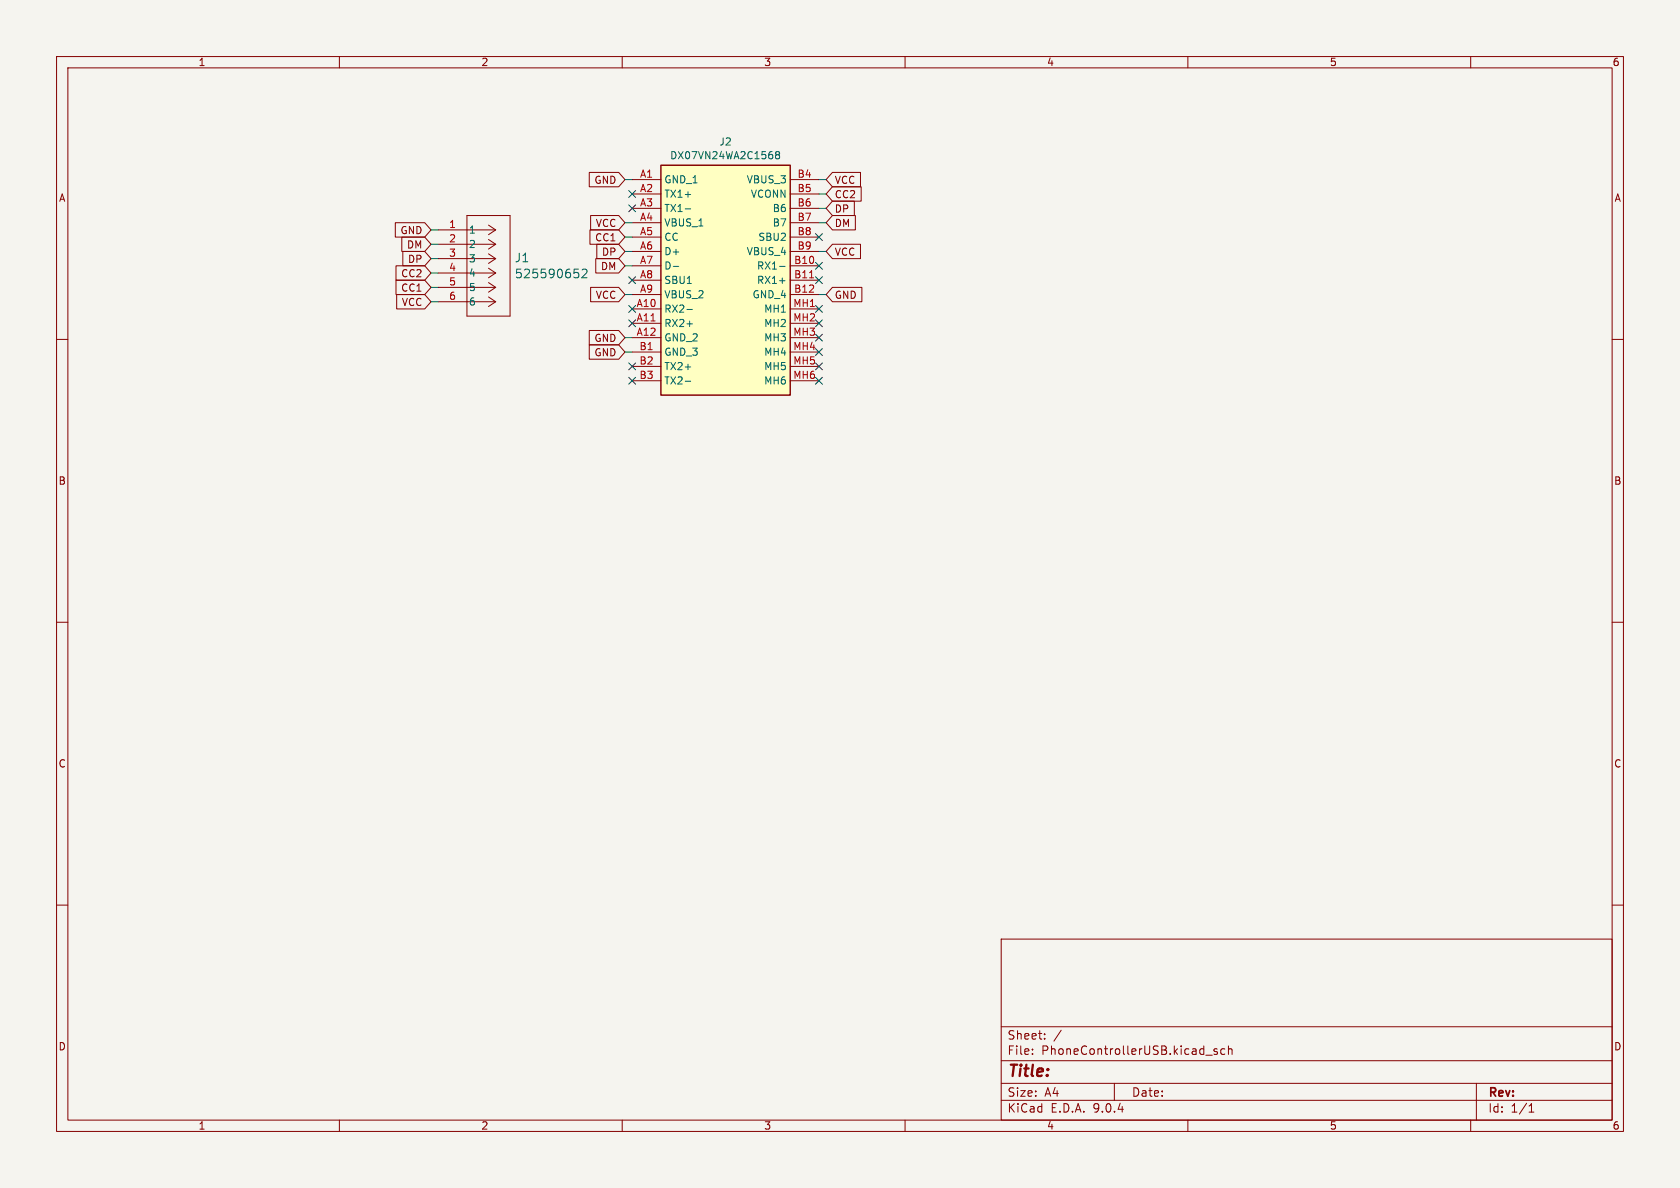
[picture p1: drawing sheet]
(kicad_sch
 (version 20250114)
 (generator "eeschema")
 (generator_version "9.0")
 (paper "A4")
 (lib_symbols
  (symbol "52559-0652:525590652"
   (pin_names
    (offset 0.254)) (exclude_from_sim no) (in_bom yes) (on_board yes)
   (property "Reference" "J" (at 8.89 6.35 0) (effects (font (size 1.524 1.524))))
   (property "Value" "525590652" (at 0 0 0) (effects (font (size 1.524 1.524))))
   (property "Footprint" "CON_525590652_MOL" (at 0 0 0) (effects (font (size 1.27 1.27)
    (italic yes)) (hide yes)))
   (property "Datasheet" "https://www.molex.com/en-us/products/part-detail-pdf/525590652?display=pdf" (at 0 0 0) (effects (font (size 1.27 1.27)
    (italic yes)) (hide yes)))
   (property "Description" "" (at 0 0 0) (effects (font (size 1.27 1.27)) (hide yes)))
   (property "ki_locked" "" (at 0 0 0) (effects (font (size 1.27 1.27))))
   (symbol "525590652_1_1"
    (polyline (pts (xy 5.08 2.54) (xy 5.08 -15.24)) (stroke (width 0.127) (type default)) (fill (type none)))
    (polyline (pts (xy 5.08 -15.24) (xy 12.7 -15.24)) (stroke (width 0.127) (type default)) (fill (type none)))
    (polyline (pts (xy 10.16 0) (xy 5.08 0)) (stroke (width 0.127) (type default)) (fill (type none)))
    (polyline (pts (xy 10.16 0) (xy 8.89 0.8467)) (stroke (width 0.127) (type default)) (fill (type none)))
    (polyline (pts (xy 10.16 0) (xy 8.89 -0.8467)) (stroke (width 0.127) (type default)) (fill (type none)))
    (polyline (pts (xy 10.16 -2.54) (xy 5.08 -2.54)) (stroke (width 0.127) (type default)) (fill (type none)))
    (polyline (pts (xy 10.16 -2.54) (xy 8.89 -1.6933)) (stroke (width 0.127) (type default)) (fill (type none)))
    (polyline (pts (xy 10.16 -2.54) (xy 8.89 -3.3867)) (stroke (width 0.127) (type default)) (fill (type none)))
    (polyline (pts (xy 10.16 -5.08) (xy 5.08 -5.08)) (stroke (width 0.127) (type default)) (fill (type none)))
    (polyline (pts (xy 10.16 -5.08) (xy 8.89 -4.2333)) (stroke (width 0.127) (type default)) (fill (type none)))
    (polyline (pts (xy 10.16 -5.08) (xy 8.89 -5.9267)) (stroke (width 0.127) (type default)) (fill (type none)))
    (polyline (pts (xy 10.16 -7.62) (xy 5.08 -7.62)) (stroke (width 0.127) (type default)) (fill (type none)))
    (polyline (pts (xy 10.16 -7.62) (xy 8.89 -6.7733)) (stroke (width 0.127) (type default)) (fill (type none)))
    (polyline (pts (xy 10.16 -7.62) (xy 8.89 -8.4667)) (stroke (width 0.127) (type default)) (fill (type none)))
    (polyline (pts (xy 10.16 -10.16) (xy 5.08 -10.16)) (stroke (width 0.127) (type default)) (fill (type none)))
    (polyline (pts (xy 10.16 -10.16) (xy 8.89 -9.3133)) (stroke (width 0.127) (type default)) (fill (type none)))
    (polyline (pts (xy 10.16 -10.16) (xy 8.89 -11.0067)) (stroke (width 0.127) (type default)) (fill (type none)))
    (polyline (pts (xy 10.16 -12.7) (xy 5.08 -12.7)) (stroke (width 0.127) (type default)) (fill (type none)))
    (polyline (pts (xy 10.16 -12.7) (xy 8.89 -11.8533)) (stroke (width 0.127) (type default)) (fill (type none)))
    (polyline (pts (xy 10.16 -12.7) (xy 8.89 -13.5467)) (stroke (width 0.127) (type default)) (fill (type none)))
    (polyline (pts (xy 12.7 2.54) (xy 5.08 2.54)) (stroke (width 0.127) (type default)) (fill (type none)))
    (polyline (pts (xy 12.7 -15.24) (xy 12.7 2.54)) (stroke (width 0.127) (type default)) (fill (type none)))
    (pin unspecified line (at 0 0 0) (length 5.08) (name "1" (effects (font (size 1.27 1.27)))) (number "1" (effects (font (size 1.27 1.27)))))
    (pin unspecified line (at 0 -2.54 0) (length 5.08) (name "2" (effects (font (size 1.27 1.27)))) (number "2" (effects (font (size 1.27 1.27)))))
    (pin unspecified line (at 0 -5.08 0) (length 5.08) (name "3" (effects (font (size 1.27 1.27)))) (number "3" (effects (font (size 1.27 1.27)))))
    (pin unspecified line (at 0 -7.62 0) (length 5.08) (name "4" (effects (font (size 1.27 1.27)))) (number "4" (effects (font (size 1.27 1.27)))))
    (pin unspecified line (at 0 -10.16 0) (length 5.08) (name "5" (effects (font (size 1.27 1.27)))) (number "5" (effects (font (size 1.27 1.27)))))
    (pin unspecified line (at 0 -12.7 0) (length 5.08) (name "6" (effects (font (size 1.27 1.27)))) (number "6" (effects (font (size 1.27 1.27))))))
   (symbol "525590652_1_2"
    (polyline (pts (xy 5.08 2.54) (xy 5.08 -15.24)) (stroke (width 0.127) (type default)) (fill (type none)))
    (polyline (pts (xy 5.08 -15.24) (xy 12.7 -15.24)) (stroke (width 0.127) (type default)) (fill (type none)))
    (polyline (pts (xy 7.62 0) (xy 5.08 0)) (stroke (width 0.127) (type default)) (fill (type none)))
    (polyline (pts (xy 7.62 0) (xy 8.89 0.8467)) (stroke (width 0.127) (type default)) (fill (type none)))
    (polyline (pts (xy 7.62 0) (xy 8.89 -0.8467)) (stroke (width 0.127) (type default)) (fill (type none)))
    (polyline (pts (xy 7.62 -2.54) (xy 5.08 -2.54)) (stroke (width 0.127) (type default)) (fill (type none)))
    (polyline (pts (xy 7.62 -2.54) (xy 8.89 -1.6933)) (stroke (width 0.127) (type default)) (fill (type none)))
    (polyline (pts (xy 7.62 -2.54) (xy 8.89 -3.3867)) (stroke (width 0.127) (type default)) (fill (type none)))
    (polyline (pts (xy 7.62 -5.08) (xy 5.08 -5.08)) (stroke (width 0.127) (type default)) (fill (type none)))
    (polyline (pts (xy 7.62 -5.08) (xy 8.89 -4.2333)) (stroke (width 0.127) (type default)) (fill (type none)))
    (polyline (pts (xy 7.62 -5.08) (xy 8.89 -5.9267)) (stroke (width 0.127) (type default)) (fill (type none)))
    (polyline (pts (xy 7.62 -7.62) (xy 5.08 -7.62)) (stroke (width 0.127) (type default)) (fill (type none)))
    (polyline (pts (xy 7.62 -7.62) (xy 8.89 -6.7733)) (stroke (width 0.127) (type default)) (fill (type none)))
    (polyline (pts (xy 7.62 -7.62) (xy 8.89 -8.4667)) (stroke (width 0.127) (type default)) (fill (type none)))
    (polyline (pts (xy 7.62 -10.16) (xy 5.08 -10.16)) (stroke (width 0.127) (type default)) (fill (type none)))
    (polyline (pts (xy 7.62 -10.16) (xy 8.89 -9.3133)) (stroke (width 0.127) (type default)) (fill (type none)))
    (polyline (pts (xy 7.62 -10.16) (xy 8.89 -11.0067)) (stroke (width 0.127) (type default)) (fill (type none)))
    (polyline (pts (xy 7.62 -12.7) (xy 5.08 -12.7)) (stroke (width 0.127) (type default)) (fill (type none)))
    (polyline (pts (xy 7.62 -12.7) (xy 8.89 -11.8533)) (stroke (width 0.127) (type default)) (fill (type none)))
    (polyline (pts (xy 7.62 -12.7) (xy 8.89 -13.5467)) (stroke (width 0.127) (type default)) (fill (type none)))
    (polyline (pts (xy 12.7 2.54) (xy 5.08 2.54)) (stroke (width 0.127) (type default)) (fill (type none)))
    (polyline (pts (xy 12.7 -15.24) (xy 12.7 2.54)) (stroke (width 0.127) (type default)) (fill (type none)))
    (pin unspecified line (at 0 0 0) (length 5.08) (name "1" (effects (font (size 1.27 1.27)))) (number "1" (effects (font (size 1.27 1.27)))))
    (pin unspecified line (at 0 -2.54 0) (length 5.08) (name "2" (effects (font (size 1.27 1.27)))) (number "2" (effects (font (size 1.27 1.27)))))
    (pin unspecified line (at 0 -5.08 0) (length 5.08) (name "3" (effects (font (size 1.27 1.27)))) (number "3" (effects (font (size 1.27 1.27)))))
    (pin unspecified line (at 0 -7.62 0) (length 5.08) (name "4" (effects (font (size 1.27 1.27)))) (number "4" (effects (font (size 1.27 1.27)))))
    (pin unspecified line (at 0 -10.16 0) (length 5.08) (name "5" (effects (font (size 1.27 1.27)))) (number "5" (effects (font (size 1.27 1.27)))))
    (pin unspecified line (at 0 -12.7 0) (length 5.08) (name "6" (effects (font (size 1.27 1.27)))) (number "6" (effects (font (size 1.27 1.27))))))
   (embedded_fonts no))
  (symbol "DX07VN24WA2C1568:DX07VN24WA2C1568" (exclude_from_sim no) (in_bom yes) (on_board yes)
   (property "Reference" "J" (at 29.21 7.62 0) (effects (font (size 1.27 1.27)) (justify left top)))
   (property "Value" "DX07VN24WA2C1568" (at 29.21 5.08 0) (effects (font (size 1.27 1.27)) (justify left top)))
   (property "Footprint" "DX07VN24WA2C1568" (at 29.21 -94.92 0) (effects (font (size 1.27 1.27)) (justify left top) (hide yes)))
   (property "Datasheet" "https://www.jae.com/direct/topics/topics_file_download/topics_id=66518&ext_no=06&_lang=en&v=" (at 29.21 -194.92 0) (effects (font (size 1.27 1.27)) (justify left top) (hide yes)))
   (property "Description" "Input/Output Connector, USB Type-C connector, 24 pos., 2-row SMT, Vertical Plug" (at 0 0 0) (effects (font (size 1.27 1.27)) (hide yes)))
   (property "Height" "12.75" (at 29.21 -394.92 0) (effects (font (size 1.27 1.27)) (justify left top) (hide yes)))
   (property "Mouser Part Number" "656-DX07VN24WA2C1568" (at 29.21 -494.92 0) (effects (font (size 1.27 1.27)) (justify left top) (hide yes)))
   (property "Mouser Price/Stock" "https://www.mouser.co.uk/ProductDetail/JAE-Electronics/DX07VN24WA2C1568?qs=byeeYqUIh0MVCCAohATY4A%3D%3D" (at 29.21 -594.92 0) (effects (font (size 1.27 1.27)) (justify left top) (hide yes)))
   (property "Manufacturer_Name" "JAE" (at 29.21 -694.92 0) (effects (font (size 1.27 1.27)) (justify left top) (hide yes)))
   (property "Manufacturer_Part_Number" "DX07VN24WA2C1568" (at 29.21 -794.92 0) (effects (font (size 1.27 1.27)) (justify left top) (hide yes)))
   (symbol "DX07VN24WA2C1568_1_1"
    (rectangle (start 5.08 2.54) (end 27.94 -38.1) (stroke (width 0.254) (type default)) (fill (type background)))
    (pin passive line (at 0 0 0) (length 5.08) (name "GND_1" (effects (font (size 1.27 1.27)))) (number "A1" (effects (font (size 1.27 1.27)))))
    (pin passive line (at 0 -2.54 0) (length 5.08) (name "TX1+" (effects (font (size 1.27 1.27)))) (number "A2" (effects (font (size 1.27 1.27)))))
    (pin passive line (at 0 -5.08 0) (length 5.08) (name "TX1-" (effects (font (size 1.27 1.27)))) (number "A3" (effects (font (size 1.27 1.27)))))
    (pin passive line (at 0 -7.62 0) (length 5.08) (name "VBUS_1" (effects (font (size 1.27 1.27)))) (number "A4" (effects (font (size 1.27 1.27)))))
    (pin passive line (at 0 -10.16 0) (length 5.08) (name "CC" (effects (font (size 1.27 1.27)))) (number "A5" (effects (font (size 1.27 1.27)))))
    (pin passive line (at 0 -12.7 0) (length 5.08) (name "D+" (effects (font (size 1.27 1.27)))) (number "A6" (effects (font (size 1.27 1.27)))))
    (pin passive line (at 0 -15.24 0) (length 5.08) (name "D-" (effects (font (size 1.27 1.27)))) (number "A7" (effects (font (size 1.27 1.27)))))
    (pin passive line (at 0 -17.78 0) (length 5.08) (name "SBU1" (effects (font (size 1.27 1.27)))) (number "A8" (effects (font (size 1.27 1.27)))))
    (pin passive line (at 0 -20.32 0) (length 5.08) (name "VBUS_2" (effects (font (size 1.27 1.27)))) (number "A9" (effects (font (size 1.27 1.27)))))
    (pin passive line (at 0 -22.86 0) (length 5.08) (name "RX2-" (effects (font (size 1.27 1.27)))) (number "A10" (effects (font (size 1.27 1.27)))))
    (pin passive line (at 0 -25.4 0) (length 5.08) (name "RX2+" (effects (font (size 1.27 1.27)))) (number "A11" (effects (font (size 1.27 1.27)))))
    (pin passive line (at 0 -27.94 0) (length 5.08) (name "GND_2" (effects (font (size 1.27 1.27)))) (number "A12" (effects (font (size 1.27 1.27)))))
    (pin passive line (at 0 -30.48 0) (length 5.08) (name "GND_3" (effects (font (size 1.27 1.27)))) (number "B1" (effects (font (size 1.27 1.27)))))
    (pin passive line (at 0 -33.02 0) (length 5.08) (name "TX2+" (effects (font (size 1.27 1.27)))) (number "B2" (effects (font (size 1.27 1.27)))))
    (pin passive line (at 0 -35.56 0) (length 5.08) (name "TX2-" (effects (font (size 1.27 1.27)))) (number "B3" (effects (font (size 1.27 1.27)))))
    (pin passive line (at 33.02 0 180) (length 5.08) (name "VBUS_3" (effects (font (size 1.27 1.27)))) (number "B4" (effects (font (size 1.27 1.27)))))
    (pin passive line (at 33.02 -2.54 180) (length 5.08) (name "VCONN" (effects (font (size 1.27 1.27)))) (number "B5" (effects (font (size 1.27 1.27)))))
    (pin passive line (at 33.02 -5.08 180) (length 5.08) (name "B6" (effects (font (size 1.27 1.27)))) (number "B6" (effects (font (size 1.27 1.27)))))
    (pin passive line (at 33.02 -7.62 180) (length 5.08) (name "B7" (effects (font (size 1.27 1.27)))) (number "B7" (effects (font (size 1.27 1.27)))))
    (pin passive line (at 33.02 -10.16 180) (length 5.08) (name "SBU2" (effects (font (size 1.27 1.27)))) (number "B8" (effects (font (size 1.27 1.27)))))
    (pin passive line (at 33.02 -12.7 180) (length 5.08) (name "VBUS_4" (effects (font (size 1.27 1.27)))) (number "B9" (effects (font (size 1.27 1.27)))))
    (pin passive line (at 33.02 -15.24 180) (length 5.08) (name "RX1-" (effects (font (size 1.27 1.27)))) (number "B10" (effects (font (size 1.27 1.27)))))
    (pin passive line (at 33.02 -17.78 180) (length 5.08) (name "RX1+" (effects (font (size 1.27 1.27)))) (number "B11" (effects (font (size 1.27 1.27)))))
    (pin passive line (at 33.02 -20.32 180) (length 5.08) (name "GND_4" (effects (font (size 1.27 1.27)))) (number "B12" (effects (font (size 1.27 1.27)))))
    (pin passive line (at 33.02 -22.86 180) (length 5.08) (name "MH1" (effects (font (size 1.27 1.27)))) (number "MH1" (effects (font (size 1.27 1.27)))))
    (pin passive line (at 33.02 -25.4 180) (length 5.08) (name "MH2" (effects (font (size 1.27 1.27)))) (number "MH2" (effects (font (size 1.27 1.27)))))
    (pin passive line (at 33.02 -27.94 180) (length 5.08) (name "MH3" (effects (font (size 1.27 1.27)))) (number "MH3" (effects (font (size 1.27 1.27)))))
    (pin passive line (at 33.02 -30.48 180) (length 5.08) (name "MH4" (effects (font (size 1.27 1.27)))) (number "MH4" (effects (font (size 1.27 1.27)))))
    (pin passive line (at 33.02 -33.02 180) (length 5.08) (name "MH5" (effects (font (size 1.27 1.27)))) (number "MH5" (effects (font (size 1.27 1.27)))))
    (pin passive line (at 33.02 -35.56 180) (length 5.08) (name "MH6" (effects (font (size 1.27 1.27)))) (number "MH6" (effects (font (size 1.27 1.27))))))
   (embedded_fonts no)))
 (no_connect
  (at 144.78 64.77))
 (no_connect
  (at 144.78 67.31))
 (no_connect
  (at 144.78 57.15))
 (no_connect
  (at 111.76 54.61))
 (no_connect
  (at 144.78 46.99))
 (no_connect
  (at 144.78 41.91))
 (no_connect
  (at 144.78 49.53))
 (no_connect
  (at 144.78 59.69))
 (no_connect
  (at 111.76 64.77))
 (no_connect
  (at 111.76 57.15))
 (no_connect
  (at 144.78 62.23))
 (no_connect
  (at 111.76 34.29))
 (no_connect
  (at 144.78 54.61))
 (no_connect
  (at 111.76 49.53))
 (no_connect
  (at 111.76 67.31))
 (no_connect
  (at 111.76 36.83))
 (wire
  (pts (xy 144.78 52.07) (xy 146.05 52.07))
  (stroke (width 0) (type default)))
 (wire
  (pts (xy 76.2 45.72) (xy 77.47 45.72))
  (stroke (width 0) (type default)))
 (wire
  (pts (xy 144.78 31.75) (xy 146.05 31.75))
  (stroke (width 0) (type default)))
 (wire
  (pts (xy 110.49 52.07) (xy 111.76 52.07))
  (stroke (width 0) (type default)))
 (wire
  (pts (xy 76.2 43.18) (xy 77.47 43.18))
  (stroke (width 0) (type default)))
 (wire
  (pts (xy 76.2 40.64) (xy 77.47 40.64))
  (stroke (width 0) (type default)))
 (wire
  (pts (xy 144.78 34.29) (xy 146.05 34.29))
  (stroke (width 0) (type default)))
 (wire
  (pts (xy 76.2 53.34) (xy 77.47 53.34))
  (stroke (width 0) (type default)))
 (wire
  (pts (xy 110.49 41.91) (xy 111.76 41.91))
  (stroke (width 0) (type default)))
 (wire
  (pts (xy 110.49 59.69) (xy 111.76 59.69))
  (stroke (width 0) (type default)))
 (wire
  (pts (xy 76.2 48.26) (xy 77.47 48.26))
  (stroke (width 0) (type default)))
 (wire
  (pts (xy 110.49 39.37) (xy 111.76 39.37))
  (stroke (width 0) (type default)))
 (wire
  (pts (xy 110.49 62.23) (xy 111.76 62.23))
  (stroke (width 0) (type default)))
 (wire
  (pts (xy 110.49 46.99) (xy 111.76 46.99))
  (stroke (width 0) (type default)))
 (wire
  (pts (xy 76.2 50.8) (xy 77.47 50.8))
  (stroke (width 0) (type default)))
 (wire
  (pts (xy 144.78 44.45) (xy 146.05 44.45))
  (stroke (width 0) (type default)))
 (wire
  (pts (xy 110.49 31.75) (xy 111.76 31.75))
  (stroke (width 0) (type default)))
 (wire
  (pts (xy 144.78 39.37) (xy 146.05 39.37))
  (stroke (width 0) (type default)))
 (wire
  (pts (xy 110.49 44.45) (xy 111.76 44.45))
  (stroke (width 0) (type default)))
 (wire
  (pts (xy 144.78 36.83) (xy 146.05 36.83))
  (stroke (width 0) (type default)))
 (global_label "GND"
  (shape input)
  (at 110.49 59.69 180)
  (fields_autoplaced yes)
  (effects (font (size 1.27 1.27)) (justify right))
  (property "Intersheetrefs" "${INTERSHEET_REFS}" (at 103.6343 59.69 0) (effects (font (size 1.27 1.27)) (justify right) (hide yes))))
 (global_label "GND"
  (shape input)
  (at 110.49 62.23 180)
  (fields_autoplaced yes)
  (effects (font (size 1.27 1.27)) (justify right))
  (property "Intersheetrefs" "${INTERSHEET_REFS}" (at 103.6343 62.23 0) (effects (font (size 1.27 1.27)) (justify right) (hide yes))))
 (global_label "VCC"
  (shape input)
  (at 110.49 39.37 180)
  (fields_autoplaced yes)
  (effects (font (size 1.27 1.27)) (justify right))
  (property "Intersheetrefs" "${INTERSHEET_REFS}" (at 103.8762 39.37 0) (effects (font (size 1.27 1.27)) (justify right) (hide yes))))
 (global_label "GND"
  (shape input)
  (at 146.05 52.07 0)
  (fields_autoplaced yes)
  (effects (font (size 1.27 1.27)) (justify left))
  (property "Intersheetrefs" "${INTERSHEET_REFS}" (at 152.9057 52.07 0) (effects (font (size 1.27 1.27)) (justify left) (hide yes))))
 (global_label "DM"
  (shape input)
  (at 76.2 43.18 180)
  (fields_autoplaced yes)
  (effects (font (size 1.27 1.27)) (justify right))
  (property "Intersheetrefs" "${INTERSHEET_REFS}" (at 70.4934 43.18 0) (effects (font (size 1.27 1.27)) (justify right) (hide yes))))
 (global_label "GND"
  (shape input)
  (at 110.49 31.75 180)
  (fields_autoplaced yes)
  (effects (font (size 1.27 1.27)) (justify right))
  (property "Intersheetrefs" "${INTERSHEET_REFS}" (at 103.6343 31.75 0) (effects (font (size 1.27 1.27)) (justify right) (hide yes))))
 (global_label "GND"
  (shape input)
  (at 76.2 40.64 180)
  (fields_autoplaced yes)
  (effects (font (size 1.27 1.27)) (justify right))
  (property "Intersheetrefs" "${INTERSHEET_REFS}" (at 69.3443 40.64 0) (effects (font (size 1.27 1.27)) (justify right) (hide yes))))
 (global_label "CC2"
  (shape input)
  (at 146.05 34.29 0)
  (fields_autoplaced yes)
  (effects (font (size 1.27 1.27)) (justify left))
  (property "Intersheetrefs" "${INTERSHEET_REFS}" (at 152.7847 34.29 0) (effects (font (size 1.27 1.27)) (justify left) (hide yes))))
 (global_label "CC2"
  (shape input)
  (at 76.2 48.26 180)
  (fields_autoplaced yes)
  (effects (font (size 1.27 1.27)) (justify right))
  (property "Intersheetrefs" "${INTERSHEET_REFS}" (at 69.4653 48.26 0) (effects (font (size 1.27 1.27)) (justify right) (hide yes))))
 (global_label "CC1"
  (shape input)
  (at 110.49 41.91 180)
  (fields_autoplaced yes)
  (effects (font (size 1.27 1.27)) (justify right))
  (property "Intersheetrefs" "${INTERSHEET_REFS}" (at 103.7553 41.91 0) (effects (font (size 1.27 1.27)) (justify right) (hide yes))))
 (global_label "VCC"
  (shape input)
  (at 146.05 31.75 0)
  (fields_autoplaced yes)
  (effects (font (size 1.27 1.27)) (justify left))
  (property "Intersheetrefs" "${INTERSHEET_REFS}" (at 152.6638 31.75 0) (effects (font (size 1.27 1.27)) (justify left) (hide yes))))
 (global_label "VCC"
  (shape input)
  (at 110.49 52.07 180)
  (fields_autoplaced yes)
  (effects (font (size 1.27 1.27)) (justify right))
  (property "Intersheetrefs" "${INTERSHEET_REFS}" (at 103.8762 52.07 0) (effects (font (size 1.27 1.27)) (justify right) (hide yes))))
 (global_label "DP"
  (shape input)
  (at 146.05 36.83 0)
  (fields_autoplaced yes)
  (effects (font (size 1.27 1.27)) (justify left))
  (property "Intersheetrefs" "${INTERSHEET_REFS}" (at 151.5752 36.83 0) (effects (font (size 1.27 1.27)) (justify left) (hide yes))))
 (global_label "VCC"
  (shape input)
  (at 76.2 53.34 180)
  (fields_autoplaced yes)
  (effects (font (size 1.27 1.27)) (justify right))
  (property "Intersheetrefs" "${INTERSHEET_REFS}" (at 69.5862 53.34 0) (effects (font (size 1.27 1.27)) (justify right) (hide yes))))
 (global_label "CC1"
  (shape input)
  (at 76.2 50.8 180)
  (fields_autoplaced yes)
  (effects (font (size 1.27 1.27)) (justify right))
  (property "Intersheetrefs" "${INTERSHEET_REFS}" (at 69.4653 50.8 0) (effects (font (size 1.27 1.27)) (justify right) (hide yes))))
 (global_label "DP"
  (shape input)
  (at 110.49 44.45 180)
  (fields_autoplaced yes)
  (effects (font (size 1.27 1.27)) (justify right))
  (property "Intersheetrefs" "${INTERSHEET_REFS}" (at 104.9648 44.45 0) (effects (font (size 1.27 1.27)) (justify right) (hide yes))))
 (global_label "DM"
  (shape input)
  (at 146.05 39.37 0)
  (fields_autoplaced yes)
  (effects (font (size 1.27 1.27)) (justify left))
  (property "Intersheetrefs" "${INTERSHEET_REFS}" (at 151.7566 39.37 0) (effects (font (size 1.27 1.27)) (justify left) (hide yes))))
 (global_label "DP"
  (shape input)
  (at 76.2 45.72 180)
  (fields_autoplaced yes)
  (effects (font (size 1.27 1.27)) (justify right))
  (property "Intersheetrefs" "${INTERSHEET_REFS}" (at 70.6748 45.72 0) (effects (font (size 1.27 1.27)) (justify right) (hide yes))))
 (global_label "VCC"
  (shape input)
  (at 146.05 44.45 0)
  (fields_autoplaced yes)
  (effects (font (size 1.27 1.27)) (justify left))
  (property "Intersheetrefs" "${INTERSHEET_REFS}" (at 152.6638 44.45 0) (effects (font (size 1.27 1.27)) (justify left) (hide yes))))
 (global_label "DM"
  (shape input)
  (at 110.49 46.99 180)
  (fields_autoplaced yes)
  (effects (font (size 1.27 1.27)) (justify right))
  (property "Intersheetrefs" "${INTERSHEET_REFS}" (at 104.7834 46.99 0) (effects (font (size 1.27 1.27)) (justify right) (hide yes))))
 (symbol
  (lib_id "DX07VN24WA2C1568:DX07VN24WA2C1568")
  (at 111.76 31.75 0)
  (unit 1)
  (exclude_from_sim no)
  (in_bom yes)
  (on_board yes)
  (dnp no)
  (fields_autoplaced yes)
  (property "Reference" "J2" (at 128.27 25.0655 0) (effects (font (size 1.27 1.27))))
  (property "Value" "DX07VN24WA2C1568" (at 128.27 27.4898 0) (effects (font (size 1.27 1.27))))
  (property "Footprint" "Type-C-31-M-12:USBC1-AM-063" (at 140.97 126.67 0) (effects (font (size 1.27 1.27)) (justify left top) (hide yes)))
  (property "Datasheet" "https://www.jae.com/direct/topics/topics_file_download/topics_id=66518&ext_no=06&_lang=en&v=" (at 140.97 226.67 0) (effects (font (size 1.27 1.27)) (justify left top) (hide yes)))
  (property "Description" "Input/Output Connector, USB Type-C connector, 24 pos., 2-row SMT, Vertical Plug" (at 111.76 31.75 0) (effects (font (size 1.27 1.27)) (hide yes)))
  (property "Height" "12.75" (at 140.97 426.67 0) (effects (font (size 1.27 1.27)) (justify left top) (hide yes)))
  (property "Mouser Part Number" "656-DX07VN24WA2C1568" (at 140.97 526.67 0) (effects (font (size 1.27 1.27)) (justify left top) (hide yes)))
  (property "Mouser Price/Stock" "https://www.mouser.co.uk/ProductDetail/JAE-Electronics/DX07VN24WA2C1568?qs=byeeYqUIh0MVCCAohATY4A%3D%3D" (at 140.97 626.67 0) (effects (font (size 1.27 1.27)) (justify left top) (hide yes)))
  (property "Manufacturer_Name" "JAE" (at 140.97 726.67 0) (effects (font (size 1.27 1.27)) (justify left top) (hide yes)))
  (property "Manufacturer_Part_Number" "DX07VN24WA2C1568" (at 140.97 826.67 0) (effects (font (size 1.27 1.27)) (justify left top) (hide yes)))
  (pin "A6")
  (pin "MH4")
  (pin "B11")
  (pin "A12")
  (pin "A7")
  (pin "A9")
  (pin "MH1")
  (pin "MH6")
  (pin "B12")
  (pin "B7")
  (pin "B9")
  (pin "MH3")
  (pin "A8")
  (pin "B10")
  (pin "B4")
  (pin "B8")
  (pin "B5")
  (pin "A1")
  (pin "A4")
  (pin "B6")
  (pin "MH2")
  (pin "B2")
  (pin "A10")
  (pin "A2")
  (pin "A3")
  (pin "B1")
  (pin "A11")
  (pin "A5")
  (pin "MH5")
  (pin "B3"))
 (symbol
  (lib_id "52559-0652:525590652")
  (at 77.47 40.64 0)
  (unit 1)
  (exclude_from_sim no)
  (in_bom yes)
  (on_board yes)
  (dnp no)
  (fields_autoplaced yes)
  (property "Reference" "J1" (at 90.8685 45.5735 0) (effects (font (size 1.524 1.524)) (justify left)))
  (property "Value" "525590652" (at 90.8685 48.4064 0) (effects (font (size 1.524 1.524)) (justify left)))
  (property "Footprint" "52746-0671:52746-0671" (at 77.47 40.64 0) (effects (font (size 1.27 1.27)
    (italic yes)) (hide yes)))
  (property "Datasheet" "https://www.molex.com/en-us/products/part-detail-pdf/525590652?display=pdf" (at 77.47 40.64 0) (effects (font (size 1.27 1.27)
    (italic yes)) (hide yes)))
  (property "Description" "" (at 77.47 40.64 0) (effects (font (size 1.27 1.27)) (hide yes)))
  (pin "1")
  (pin "4")
  (pin "6")
  (pin "5")
  (pin "3")
  (pin "2"))
 (sheet_instances
  (path ""
   (page "1")))
 (embedded_fonts no))
